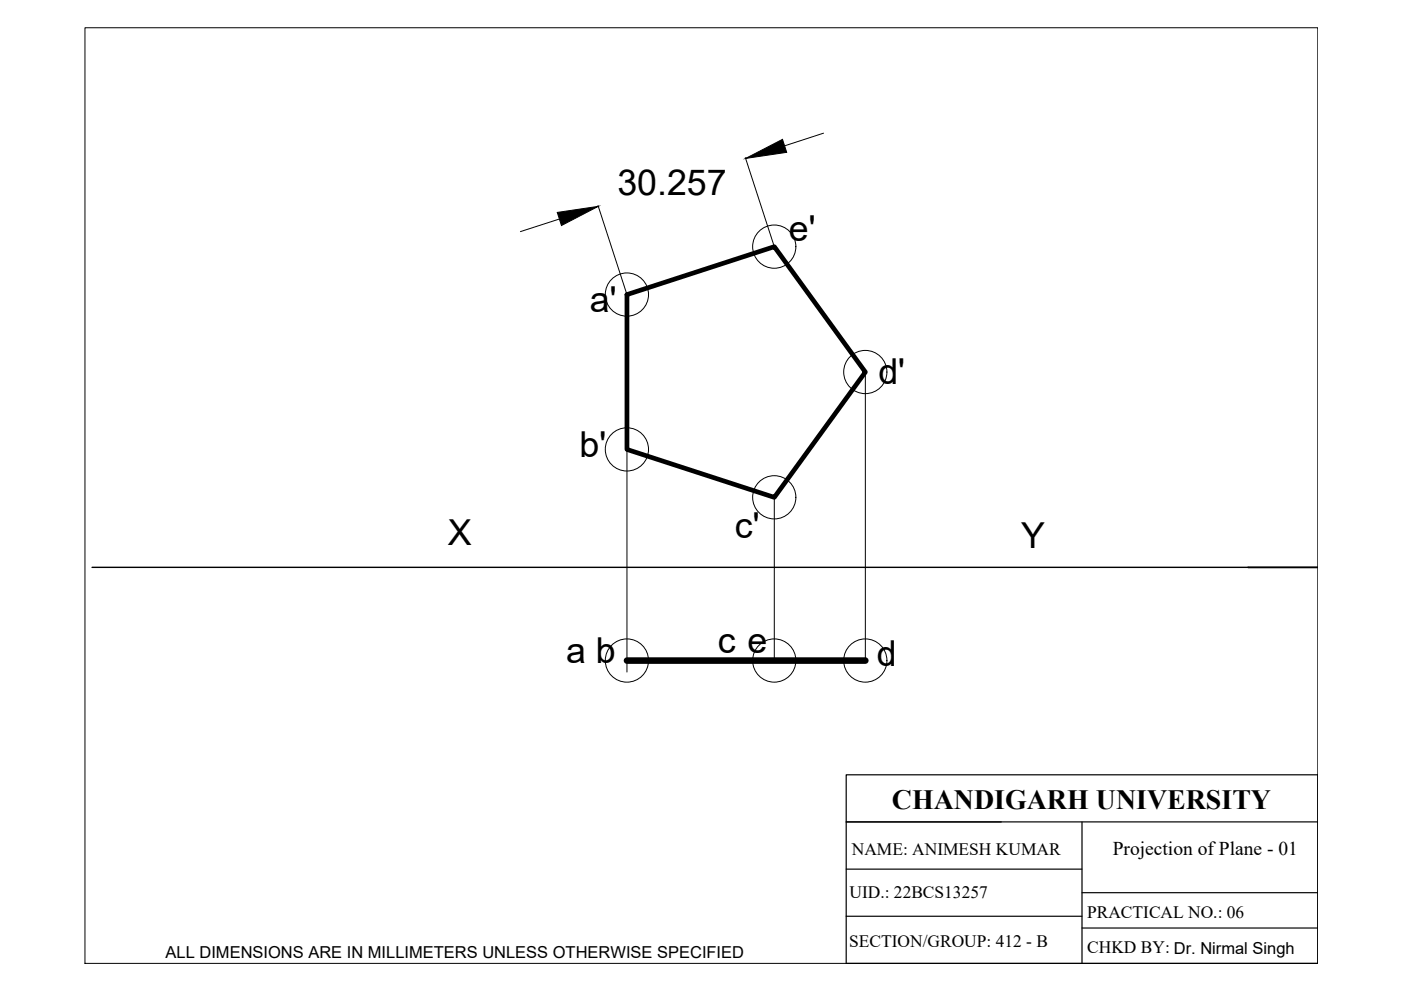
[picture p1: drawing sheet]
<svg xmlns="http://www.w3.org/2000/svg" width="297mm" height="210mm" viewBox="0 0 297 210" stroke-linecap="round" stroke-linejoin="round" font-family="sans-serif">
<!-- layer: thick continuous -->
<path d="M132.9 62.5l31.3-10.2 19.3 26.6-19.3 26.6-31.3-10.2z" fill="none" stroke="#000" stroke-width=".99"/>
<path d="M19.5 120.3h245.1" fill="none" stroke="#000" stroke-width=".3"/>
<!-- layer: thin continuous -->
<g fill="none" stroke="#000" stroke-width=".21">
<path d="M158 33.4l6.1 18.8M174.6 28.2l-8.3 2.7M118.6 46.4l-8.3 2.7M126.8 43.6l6.1 18.8M164.2 52.3h.1M132.9 62.5h.1M183.5 78.9h.1M183.5 78.9v61.2M132.9 95.3h.1M132.9 95.3v47.2M164.2 105.5h.1M164.2 105.5v34.8"/>
<path d="M132.9 140.1h.1M164.2 140.1h.1M183.5 140.1h.1"/>
<circle cx="164.2" cy="52.3" r="4.6"/>
<circle cx="132.9" cy="62.5" r="4.6"/>
<circle cx="183.5" cy="78.9" r="4.6"/>
<circle cx="132.9" cy="95.3" r="4.6"/>
<circle cx="164.2" cy="105.4" r="4.6"/>
<circle cx="132.9" cy="140" r="4.6"/>
<circle cx="164.2" cy="140" r="4.6"/>
<circle cx="183.5" cy="140" r="4.6"/>
</g>
<!-- layer: thick continuous -->
<path d="M132.9 140.1h50.6" fill="none" stroke="#000" stroke-width="1.4"/>
<!-- layer: thin continuous -->
<path d="M158.1 33.6l7.8-4.1 .9 2.8zM118.2 45l8.7-1.2-7.9 4z" fill="#000" stroke="#000" stroke-width=".21"/>
<path d="M264.6 120.3h14.8" fill="none" stroke="#000" stroke-width=".4"/>
<!-- layer: thick continuous -->
<path d="M18 5.9h261.4v198.4h-261.4z" fill="none" stroke="#000" stroke-width=".21"/>
<!-- layer: 0 -->
<path d="M179.4 164.3h100v40h-100zM179.4 174.3h100M229.4 174.3v30M179.4 194.3h50M179.4 184.3h50M229.4 189.3h50M229.4 196.8h50" fill="none" stroke="#000" stroke-width=".25"/>
<g font-size="7.6">
<text x="130.9" y="41.3">30.257</text>
<text x="167.2" y="51.1">e'</text>
<text x="125.1" y="66.3">a'</text>
<text x="186.2" y="81.4">d'</text>
<text x="122.9" y="96.8">b'</text>
<text x="95" y="115.6">X</text>
<text x="155.8" y="114">c'</text>
<text x="216.5" y="116.2">Y</text>
<text x="120" y="140.6">a b</text>
<text x="152.2" y="138.4">c e</text>
<text x="185.9" y="141.1">d</text>
</g>
<text font-size="5.9" x="189.1" y="171.5">CHANDIGARH UNIVERSITY</text>
<text font-size="4.1" x="235.9" y="181.3">Projection of Plane - 01</text>
<g font-size="3.7">
<text x="180.6" y="181.3">NAME: ANIMESH KUMAR</text>
<text x="180.1" y="190.5">UID.: 22BCS13257</text>
<text x="230.5" y="194.7">PRACTICAL NO.: 06</text>
<text x="180" y="200.8">SECTION/GROUP: 412 - B</text>
<text x="230.5" y="202.1">CHKD BY: Dr. Nirmal Singh</text>
</g>
<text font-size="3.5" x="35.1" y="203.2">ALL DIMENSIONS ARE IN MILLIMETERS UNLESS OTHERWISE SPECIFIED</text>
</svg>
